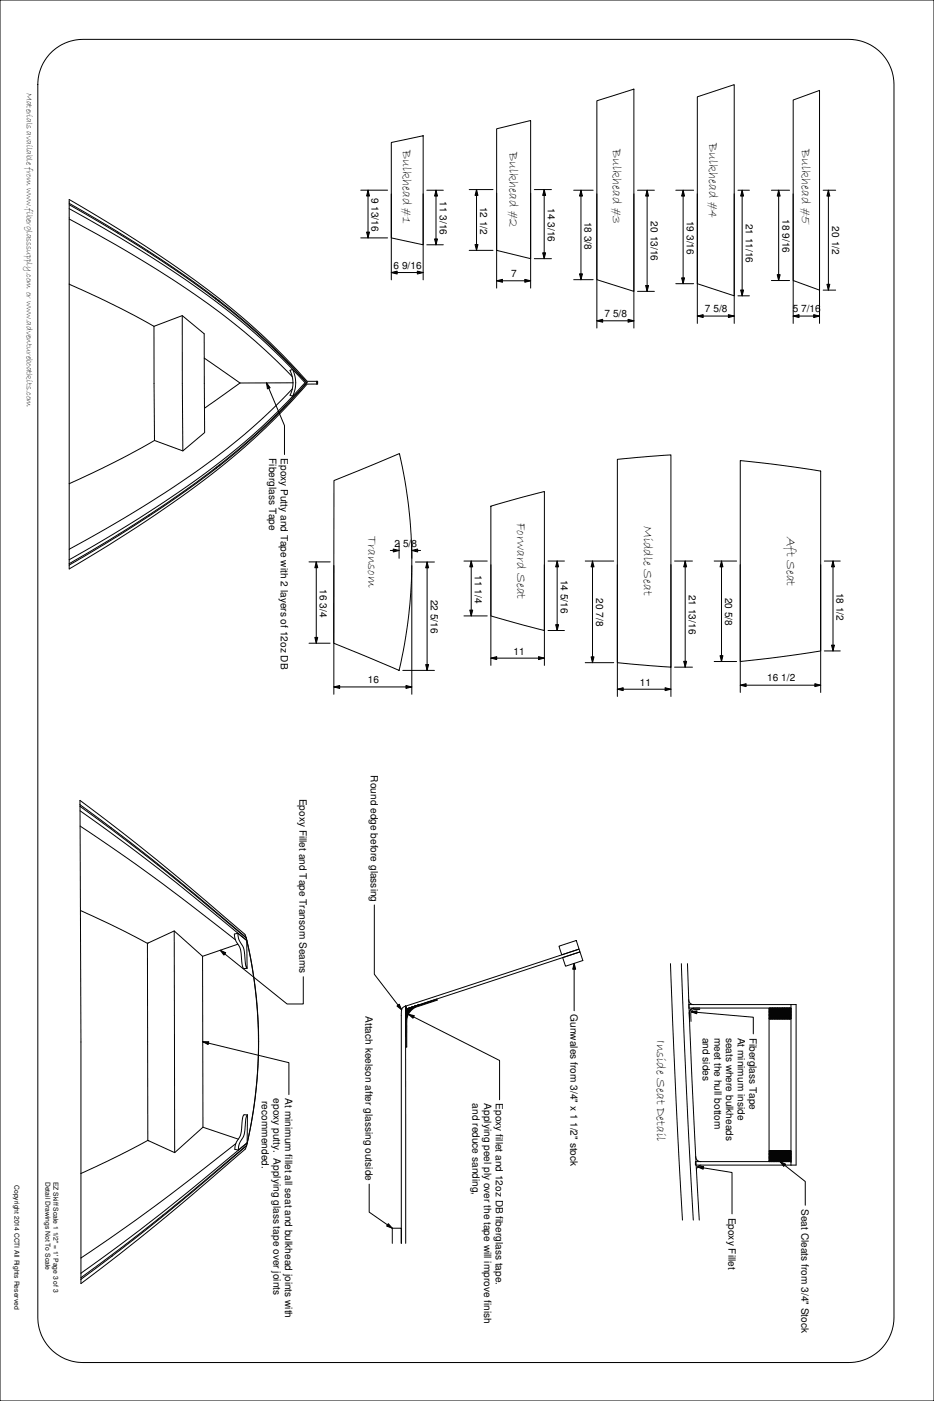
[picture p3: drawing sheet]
<svg xmlns="http://www.w3.org/2000/svg" width="610mm" height="914mm" viewBox="0 0 610 914" stroke-linecap="round" stroke-linejoin="round" font-family="sans-serif">
<g fill="none" stroke="#000" stroke-width=".65">
<path d="M0 0h610v914h-610zM33 34a30 30 0 0 1 21-8h500a29 29 0 0 1 29 29v805a29 29 0 0 1-29 29h-500a29 29 0 0 1-29-29v-805a30 30 0 0 1 8-21zM390 66l24-8v132l-24-7zM455 63l24-8v138l-24-8zM518 65l17-6v130l-17-6zM255 93l21-4v71l-21-5zM324 84l22-5v90l-22-6zM45 134l37 21 31 20 21 15 26 21a403 403 0 0 1 40 39 496 496 0 0 1-113 92l-42 26M45 133l46 27 27 18 20 15 18 14 15 13 13 13 16 17M45 136a672 672 0 0 1 126 85l20 20M235 124h18M240 124l1 4h-2z"/>
<path d="M240 124v31M255 126v57M276 126v57M279 124h10M285 124l1 4h-2zM285 124v36M306 124h16M311 124l1 4h-2zM311 124v39M324 126v62M346 126v62M349 124h11"/>
<path d="M355 124l1 4h-2zM355 124v45M374 124h13M379 124l1 4h-2zM379 124v59M390 127v87M414 127v87M416 124h11M422 124l1 4h-2zM422 124v66M441 124h12M446 124l1 4h-2z"/>
<path d="M446 124v61M455 127v84M479 127v84M482 124h7M484 124l1 4h-2zM484 124v69M503 124h12M508 124l1 4h-2zM508 124v59M518 127v84M535 127v84M537 124h8"/>
<path d="M541 124l1 4h-2zM541 124v65M45 143a650 650 0 0 1 122 80l24 23M235 155h18M239 151h2l-1 4zM279 160h10M284 156h2l-1 4zM310 160h2l-1 3zM255 178l4-1v2zM255 178h21M272 177l4 1-4 1zM306 163h16"/>
<path d="M349 169h11M354 165h2l-1 4zM378 179h2l-1 4zM507 179h2l-1 4zM45 186l29 13 26 14M324 183l4-1v2zM324 183h22M343 182l3 1-3 1zM374 183h13M416 190h11M421 186h2l-1 4zM441 185h12"/>
<path d="M445 181h2l-1 4zM482 193h7M483 189h2l-1 4zM503 183h12M537 189h8M540 186h2l-1 3zM100 213l19-7 14 12 1 64-15 12-18-7M100 213l1 74M119 206v88M390 209l3-1v2zM390 209h24M410 208l4 1-4 1z"/>
<path d="M455 206l4-1v2zM455 206h24M475 205l4 1-4 1zM518 206l4-1v2zM518 206h17M531 205l4 1-4 1zM133 234l24 16M157 250l-24 16M174 250l2 3-1 1zM174 250l12 28v19M191 254a455 455 0 0 1-99 77l-47 27v7M191 241l8 9-8 9"/>
<path d="M191 241a20 20 0 0 1 0 18M191 241l-2 1 2 5v3M191 259a484 484 0 0 1-100 79l-46 27M191 250v4l-2 4 2 1M191 250h-34M200 250h.1M200 250l-11 12-18 18-17 15-15 12-23 17-19 13-29 18-23 14M207 249v2M207 251h-7a465 465 0 0 1-99 85l-30 20-26 15v-6M207 251v-2h-7a467 467 0 0 0-100-85l-24-15-31-19v228M101 287l-26 15-30 14M403 300l35-3v138l-35-2z"/>
<path d="M218 314l43-18a309 309 0 0 1-1 142l-42-18zM483 301l26 3 27 3v118l-27 4-26 3zM320 330l35-9v91l-35-10zM255 359h5M257 358l3 1-3 1zM260 355v9M269 359l4-1v2zM269 355v9M269 359h5M202 367h14M206 367l1 4h-2zM206 367v53"/>
<path d="M218 369v84M269 369v84M271 367h13M279 367l1 4h-2zM279 367v71M303 366h15M308 366l1 4h-2zM308 366v36M320 369v65M355 369v65M358 366h10M364 366l1 4h-2z"/>
<path d="M364 366v46M382 366h19M387 366l1 4h-2zM387 366v67M403 369v86M438 369v86M440 366h12M447 366l1 4h-2zM447 366v69M466 366h15M471 366l1 4h-2zM471 366v66"/>
<path d="M483 369v83M536 369v83M538 366h10M544 366l1 4h-2zM544 366v59M307 398h2l-1 4zM202 420h13M205 416h2l-1 4zM303 402h15M358 412h10M363 408h2l-1 4zM263 438h21"/>
<path d="M278 434h2l-1 4zM320 430l4-1v1zM320 430h35M351 429l4 1h-4zM382 433h19M386 429h2l-1 4zM440 435h12M446 432h2l-1 3zM466 432h15M470 428h2l-1 4zM538 425h10M543 421h2l-1 4z"/>
<path d="M218 448l4-1v2zM218 448h51M265 447l4 1-4 1zM403 450l4-1v2zM403 450h35M434 449l4 1-4 1zM483 447l4-1v2zM483 447h53M532 446l4 1-4 1zM52 525l51 38 58 49M52 525v-3a1567 1567 0 0 1 108 88 284 284 0 0 1 0 140 1716 1716 0 0 1-107 88l-1-244M52 525v1"/>
<path d="M52 526l51 38 58 48M52 526v13a1343 1343 0 0 1 102 74M52 529a1516 1516 0 0 1 109 85M52 539v55M52 594l20 9 24 13M244 591v45l18 23M96 616l18-8 18 16M96 616v128M97 615l-1 1M114 608v144M155 609l-2 1a16 16 0 0 0 4 9l1 12 1 1h2M155 609l1 5 3 6 1 10 1 2v-18"/>
<path d="M155 609l6 5M155 616l-23 8M161 612a295 295 0 0 1 0 136M365 618l11-4 2 5-11 4zM132 624v56M144 620l3 2-1 1zM144 620l43 35h11v-18M367 625l12-4 1 6-11 4zM375 629l1 4h-2zM375 629v31M438 629l3 92 4 75M445 629l3 79 5 88"/>
<path d="M449 629l3 75 4 92M259 657l2-2 1 4zM265 657v10M265 657v1M265 657a4 4 0 0 0-3 4v151v-10h-6v10M265 657l113-37 1 1-114 37zM265 657v155M265 658h.1M265 660h2M265 659h3M265 657h.1M265 657v7"/>
<path d="M265 658v5M265 658h1zM266 658l1 2M266 658v3M266 658v3h-1M267 658h2M267 658v2h-2M267 658v2M268 658v1l-2-1M268 659l1-1a49 49 0 0 1 16-5l-4 1a33 33 0 0 0-12 5 12 12 0 0 0-3 11l-1 13v-18l1-3zM268 658v1M268 657v1h-2v4"/>
<path d="M269 657v1M269 657l-4 1h4a11 11 0 0 0-4 9M269 658h-1v1h-3M270 657h.1M270 657l-1 1M271 657h-1M271 657h.1M271 657l-3 1h2M271 657l2-1-4 2M271 657l-6 1v-1v9M271 657h-2M272 656l-5 2h-1"/>
<path d="M273 656a11 11 0 0 0-8 11M285 652l-12 4a11 11 0 0 0-8 10v9M449 652l1 3 3 1M453 658a3 3 0 0 0-3 3M457 659h-3a2.6 2.6 0 0 0-3 2v6M457 658h-4a4 4 0 0 0-3 6v3M502 658h14v7h-14zM502 658l12 7M502 658h.1M503 658v7M503 658l12 7M504 658l-2 1 10 6"/>
<path d="M504 658v7M504 658l12 7M505 658v7M506 658l-4 2 8 5M506 658v7M506 658l10 6M507 658v7M507 658l-5 3M508 658l8 5M508 658v7M509 658l-7 4 5 3M509 658v7"/>
<path d="M509 658l7 4-5 3M510 658v7M510 658l-8 5M511 658v7M511 658l5 3M512 658l-10 6M512 658v7M512 658l4 2-8 5M513 658v7M514 658l-12 7M514 658v7M514 658l2 1-10 6"/>
<path d="M515 658v7M515 658l-12 7M516 658h-1v7h1M516 656v104M516 658l-12 7M516 658h-66v-2h70v104h-4M132 680h4v2zM132 680l57 14v20M132 680v56M265 666h.1M265 665h.1M265 664h.1"/>
<path d="M265 663h.1M265 662h1M265 661h1M266 662v-4l-1 9M266 661h-1v2M267 662l3 1v2zM267 662l59 30v26M451 660h4v2zM451 660l41 4v11M502 665v86l12 7M502 665h.1M502 664l2 1"/>
<path d="M502 663l4 2M502 661l7 4M516 664l-2 1M516 663l-4 2M516 661l-7 4M132 736l-18 16-18-8M132 736l24 7M162 728l-1 18-5 5M162 728l-2 2-1 11-3 5v5M162 728h-3l-1 9a17 17 0 0 1-4 10l-1 3 3 1M96 744l-18 10-25 12M96 744l1 1"/>
<path d="M154 746a1358 1358 0 0 1-101 75M161 748l-56 47-52 40M161 747l-59 50-49 37M161 746a1496 1496 0 0 1-108 85M454 755a3 3 0 0 0 3 3M502 751h14v7h-14zM502 754l8 4M502 753l9 5M503 751v7M503 751l-1 1 11 6M503 751v7l-1-1M504 751l12 7"/>
<path d="M504 751v7M505 751l-3 2M505 751v7l-3-2 9-5M505 751l11 6M506 751v7M506 751l-4 3M507 751v7l-5-2M507 751l9 5-3 2v-7M507 751v7M508 751l-6 4 6 3M508 751v7l8-4M508 751l8 5"/>
<path d="M509 751v7M509 758l4 2-1 1zM509 758l17 13v16M510 751l-8 4M510 751v7M510 751l6 4-6 3M511 751v7M511 751v7l5-3M512 751l4 3M512 751v7M513 751l-11 6M513 751l3 2"/>
<path d="M514 751v7M514 751l-12 7M515 751v7l1-1M515 751l1 1-11 6M515 751v7M516 751l-12 7M516 758h-62v2h62M516 753l-9 5M241 773v18l15 11M455 762l4-1v2zM455 762l23 3v27M458 760l-2 1-1 3"/>
<path d="M253 799l3 3-4-2z"/>
</g>
<g fill="#000">
<circle cx="269" cy="657" r=".2"/>
<circle cx="265" cy="666" r=".2"/>
<circle cx="516" cy="758" r=".2"/>
</g>
<g fill="#000">
<path d="M240 124l1 4h-2zM285 124l1 4h-2zM311 124l1 4h-2zM355 124l1 4h-2zM379 124l1 4h-2zM422 124l1 4h-2zM446 124l1 4h-2zM484 124l1 4h-2zM508 124l1 4h-2zM541 124l1 4h-2zM239 151h2l-1 4zM284 156h2l-1 4z"/>
<path d="M255 178l4-1v2zM272 177l4 1-4 1zM310 160h2l-1 3zM354 165h2l-1 4zM324 183l4-1v2zM343 182l3 1-3 1zM378 179h2l-1 4zM421 186h2l-1 4zM445 181h2l-1 4zM483 189h2l-1 4zM507 179h2l-1 4zM540 186h2l-1 3z"/>
<path d="M390 209l3-1v2zM410 208l4 1-4 1zM455 206l4-1v2zM475 205l4 1-4 1zM518 206l4-1v2zM531 205l4 1-4 1zM174 250l2 3-1 1zM257 358l3 1-3 1zM269 359l4-1v2zM206 367l1 4h-2zM279 367l1 4h-2zM308 366l1 4h-2z"/>
<path d="M364 366l1 4h-2zM387 366l1 4h-2zM447 366l1 4h-2zM471 366l1 4h-2zM544 366l1 4h-2zM205 416h2l-1 4zM307 398h2l-1 4zM363 408h2l-1 4zM278 434h2l-1 4zM320 430l4-1v1zM351 429l4 1h-4zM386 429h2l-1 4z"/>
<path d="M446 432h2l-1 3zM470 428h2l-1 4zM543 421h2l-1 4zM218 448l4-1v2zM265 447l4 1-4 1zM403 450l4-1v2zM434 449l4 1-4 1zM483 447l4-1v2zM532 446l4 1-4 1zM144 620l3 2-1 1zM375 629l1 4h-2zM259 657l2-2 1 4z"/>
<path d="M132 680h4v2zM267 662l3 1v2zM451 660h4v2zM509 758l4 2-1 1zM455 762l4-1v2zM253 799l3 3-4-2z"/>
</g>
<g font-size="8.9">
<text x="463" y="93" transform="rotate(90 463 93)">Bulkhead #4</text>
<text x="263" y="98" transform="rotate(90 263 98)">Bulkhead #1</text>
<text x="333" y="99" transform="rotate(90 333 99)">Bulkhead #2</text>
<text x="400" y="97" transform="rotate(90 400 97)">Bulkhead #3</text>
<text x="524" y="97" transform="rotate(90 524 97)">Bulkhead #5</text>
<text x="338" y="341" transform="rotate(90 338 341)">Forward Seat</text>
<text x="420" y="343" transform="rotate(90 420 343)">Middle Seat</text>
<text x="241" y="350" transform="rotate(90 241 350)">Transom</text>
<text x="514" y="350" transform="rotate(90 514 350)">Aft Seat</text>
<text x="429" y="679" transform="rotate(90 429 679)">Inside Seat Detail</text>
</g>
<g font-size="6.6">
<text x="243" y="129" transform="rotate(90 243 129)">9 13/16</text>
<text x="287" y="131" transform="rotate(90 287 131)">11 3/16</text>
<text x="313" y="135" transform="rotate(90 313 135)">12 1/2</text>
<text x="358" y="136" transform="rotate(90 358 136)">14 3/16</text>
<text x="511" y="143" transform="rotate(90 511 143)">18 9/16</text>
<text x="382" y="145" transform="rotate(90 382 145)">18 3/8</text>
<text x="425" y="145" transform="rotate(90 425 145)">20 13/16</text>
<text x="448" y="144" transform="rotate(90 448 144)">19 3/16</text>
<text x="487" y="146" transform="rotate(90 487 146)">21 11/16</text>
<text x="543" y="148" transform="rotate(90 543 148)">20 1/2</text>
<text x="257" y="176">6 9/16</text>
<text x="334" y="181">7</text>
<text x="460" y="204">7 5/8</text>
<text x="517" y="204">5 7/16</text>
<text x="395" y="207">7 5/8</text>
<text x="176" y="299" transform="rotate(90 176 299)">Fiberglass Tape</text>
<text x="183" y="299" transform="rotate(90 183 299)">Epoxy Putty and Tape with 2 layers of 12oz DB</text>
<text x="258" y="357">2 5/8</text>
<text x="310" y="375" transform="rotate(90 310 375)">11 1/4</text>
<text x="366" y="378" transform="rotate(90 366 378)">14 5/16</text>
<text x="209" y="385" transform="rotate(90 209 385)">16 3/4</text>
<text x="450" y="388" transform="rotate(90 450 388)">21 13/16</text>
<text x="546" y="387" transform="rotate(90 546 387)">18 1/2</text>
<text x="281" y="391" transform="rotate(90 281 391)">22 5/16</text>
<text x="389" y="390" transform="rotate(90 389 390)">20 7/8</text>
<text x="473" y="390" transform="rotate(90 473 390)">20 5/8</text>
<text x="335" y="427">11</text>
<text x="240" y="446">16</text>
<text x="418" y="447">11</text>
<text x="501" y="445">16 1/2</text>
<text x="242" y="506" transform="rotate(90 242 506)">Round edge before glassing</text>
<text x="196" y="521" transform="rotate(90 196 521)">Epoxy Fillet and Tape Transom Seams</text>
<text x="239" y="663" transform="rotate(90 239 663)">Attach keelson after glassing outside</text>
<text x="372" y="662" transform="rotate(90 372 662)">Gunwales from 3/4&quot; x 1 1/2&quot; stock</text>
<text x="459" y="677" transform="rotate(90 459 677)">and sides</text>
<text x="466" y="677" transform="rotate(90 466 677)">meet the hull bottom</text>
<text x="474" y="677" transform="rotate(90 474 677)">seats where bulkheads</text>
<text x="482" y="677" transform="rotate(90 482 677)">At minimum inside</text>
<text x="489" y="677" transform="rotate(90 489 677)">Fiberglass Tape</text>
<text x="171" y="719" transform="rotate(90 171 719)">recommended.</text>
<text x="179" y="717" transform="rotate(90 179 717)">epoxy putty. Applying glass tape over joints</text>
<text x="186" y="717" transform="rotate(90 186 717)">At minimum fillet all seat and bulkhead joints with</text>
<text x="308" y="720" transform="rotate(90 308 720)">and reduce sanding,</text>
<text x="316" y="720" transform="rotate(90 316 720)">Applying peel ply over the tape will improve finish</text>
<text x="324" y="720" transform="rotate(90 324 720)">Epoxy fillet and 12oz DB fiberglass tape.</text>
<text x="523" y="789" transform="rotate(90 523 789)">Seat Cleats from 3/4&quot; Stock</text>
<text x="475" y="795" transform="rotate(90 475 795)">Epoxy Fillet</text>
</g>
<text font-size="5.9" x="18" y="61" transform="rotate(90 18 61)">Materials available from www.fiberglasssupply.com or www.adventureboatkits.com</text>
<g font-size="4.4">
<text x="9" y="773" transform="rotate(90 9 773)">Copyright 2014 CCTI All Rights Reserved</text>
<text x="30" y="771" transform="rotate(90 30 771)">Detail Drawings Not To Scale</text>
<text x="35" y="771" transform="rotate(90 35 771)">EZ Skiff Scale 1 1/2&quot; = 1' Page 3 of 3</text>
</g>
</svg>
